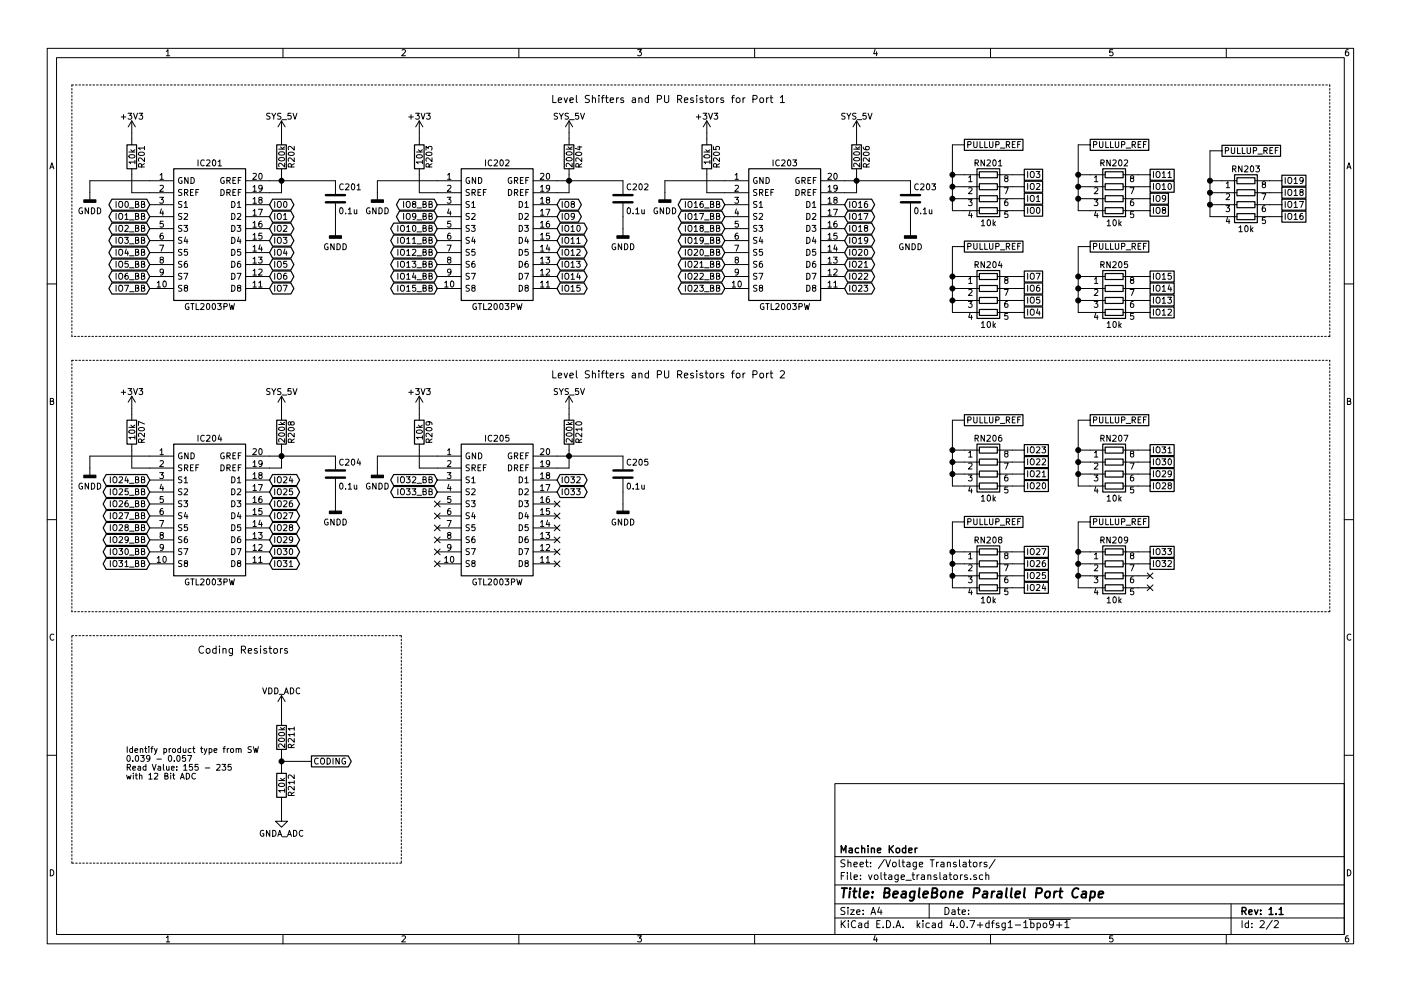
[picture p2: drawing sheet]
EESchema Schematic File Version 2
LIBS:valves
LIBS:power
LIBS:device
LIBS:transistors
LIBS:conn
LIBS:linear
LIBS:regul
LIBS:74xx
LIBS:cmos4000
LIBS:adc-dac
LIBS:memory
LIBS:xilinx
LIBS:microcontrollers
LIBS:dsp
LIBS:microchip
LIBS:analog_switches
LIBS:motorola
LIBS:texas
LIBS:intel
LIBS:audio
LIBS:interface
LIBS:digital-audio
LIBS:philips
LIBS:display
LIBS:cypress
LIBS:siliconi
LIBS:opto
LIBS:atmel
LIBS:contrib
LIBS:GTL2003PW
LIBS:switches
LIBS:bbb-parallel
LIBS:bbb-parallel-cape-cache
EELAYER 25 0
EELAYER END
$Descr A4 11693 8268
encoding utf-8
Sheet 2 2
Title "BeagleBone Parallel Port Cape"
Date ""
Rev "1.1"
Comp "Machine Koder"
Comment1 ""
Comment2 ""
Comment3 ""
Comment4 ""
$EndDescr
$Comp
L GTL2003PW IC201
U 1 1
P 1250 1500
F 0 "IC201" H 1750 1650 50  0000 C CNN
F 1 "GTL2003PW" H 1750 450 50  0000 C CNN
F 2 "GTL2003PW:SOP65P640X110-20N" H 1750 350 50  0001 C CNN
F 3 "http://www.nxp.com/documents/data_sheet/GTL2003.pdf" H 1750 250 50  0001 C CNN
F 4 "568-4232-5-ND" H 1250 1500 60  0001 C CNN "PartNo"
F 5 "NXP USA Inc." H 1250 1500 60  0001 C CNN "Mfg"
F 6 "1" H 1250 1500 60  0001 C CNN "AssemblyVariant"
F 7 "NXP - GTL2003PW - IC, GTL LO-VOLT TRANSLATOR, 20TSSOP" H 1750 150 50  0001 C CNN "Description"
F 8 "RS" H 1750 50  50  0001 C CNN "Supplier_Name"
F 9 "510960" H 1750 -50 50  0001 C CNN "RS Part Number"
F 10 "Nexperia" H 1750 -150 50  0001 C CNN "Manufacturer_Name"
F 11 "GTL2003PW" H 1750 -250 50  0001 C CNN "Manufacturer_Part_Number"
F 12 "1.1" H 2100 -550 50  0001 C CNN "Height"
	1    1250 1500
	1    0    0    -1  
$EndComp
Text GLabel 1250 1700 0    50   BiDi ~ 0
IO0_BB
Text GLabel 2250 1800 2    50   BiDi ~ 0
IO1
$Comp
L +3V3 #PWR041
U 1 1
P 1100 1100
F 0 "#PWR041" H 1100 950 50  0001 C CNN
F 1 "+3V3" H 1100 1240 50  0000 C CNN
F 2 "" H 1100 1100 60  0000 C CNN
F 3 "" H 1100 1100 60  0000 C CNN
	1    1100 1100
	1    0    0    -1  
$EndComp
$Comp
L SYS_5V #PWR042
U 1 1
P 2350 1100
F 0 "#PWR042" H 2350 950 50  0001 C CNN
F 1 "SYS_5V" H 2350 1240 50  0000 C CNN
F 2 "" H 2350 1100 60  0000 C CNN
F 3 "" H 2350 1100 60  0000 C CNN
	1    2350 1100
	1    0    0    -1  
$EndComp
$Comp
L R R201
U 1 1
P 1100 1300
F 0 "R201" V 1180 1300 50  0000 C CNN
F 1 "10k" V 1100 1300 50  0000 C CNN
F 2 "Resistors_SMD:R_0805" V 1030 1300 50  0001 C CNN
F 3 "" H 1100 1300 50  0000 C CNN
F 4 "311-10KARCT-ND" H 1100 1300 60  0001 C CNN "PartNo"
F 5 "Yaego" H 1100 1300 60  0001 C CNN "Mfg"
F 6 "1" H 1100 1300 60  0001 C CNN "AssemblyVariant"
	1    1100 1300
	1    0    0    -1  
$EndComp
$Comp
L C C201
U 1 1
P 2800 1650
F 0 "C201" H 2825 1750 50  0000 L CNN
F 1 "0.1u" H 2825 1550 50  0000 L CNN
F 2 "Capacitors_SMD:C_0805" H 2838 1500 50  0001 C CNN
F 3 "" H 2800 1650 50  0000 C CNN
F 4 "1276-1007-1-ND" H 2800 1650 60  0001 C CNN "PartNo"
F 5 "Samsung Electro-Mechanics" H 2800 1650 60  0001 C CNN "Mfg"
F 6 "1" H 2800 1650 60  0001 C CNN "AssemblyVariant"
	1    2800 1650
	1    0    0    -1  
$EndComp
$Comp
L R R202
U 1 1
P 2350 1300
F 0 "R202" V 2430 1300 50  0000 C CNN
F 1 "200k" V 2350 1300 50  0000 C CNN
F 2 "Resistors_SMD:R_0805" V 2280 1300 50  0001 C CNN
F 3 "" H 2350 1300 50  0000 C CNN
F 4 "311-200KARCT-ND" H 2350 1300 60  0001 C CNN "PartNo"
F 5 "Yaego" H 2350 1300 60  0001 C CNN "Mfg"
F 6 "1" H 2350 1300 60  0001 C CNN "AssemblyVariant"
	1    2350 1300
	1    0    0    -1  
$EndComp
Text GLabel 2250 1900 2    50   BiDi ~ 0
IO2
Text GLabel 2250 2000 2    50   BiDi ~ 0
IO3
Text GLabel 2250 2100 2    50   BiDi ~ 0
IO4
Text GLabel 2250 2200 2    50   BiDi ~ 0
IO5
Text GLabel 2250 2300 2    50   BiDi ~ 0
IO6
Text GLabel 2250 2400 2    50   BiDi ~ 0
IO7
Text GLabel 2250 1700 2    50   BiDi ~ 0
IO0
Text GLabel 1250 1800 0    50   BiDi ~ 0
IO1_BB
Text GLabel 1250 1900 0    50   BiDi ~ 0
IO2_BB
Text GLabel 1250 2000 0    50   BiDi ~ 0
IO3_BB
Text GLabel 1250 2100 0    50   BiDi ~ 0
IO4_BB
Text GLabel 1250 2200 0    50   BiDi ~ 0
IO5_BB
Text GLabel 1250 2300 0    50   BiDi ~ 0
IO6_BB
Text GLabel 1250 2400 0    50   BiDi ~ 0
IO7_BB
$Comp
L GTL2003PW IC202
U 1 1
P 3650 1500
F 0 "IC202" H 4150 1650 50  0000 C CNN
F 1 "GTL2003PW" H 4150 450 50  0000 C CNN
F 2 "GTL2003PW:SOP65P640X110-20N" H 4150 350 50  0001 C CNN
F 3 "http://www.nxp.com/documents/data_sheet/GTL2003.pdf" H 4150 250 50  0001 C CNN
F 4 "568-4232-5-ND" H 3650 1500 60  0001 C CNN "PartNo"
F 5 "NXP USA Inc." H 3650 1500 60  0001 C CNN "Mfg"
F 6 "1" H 3650 1500 60  0001 C CNN "AssemblyVariant"
F 7 "NXP - GTL2003PW - IC, GTL LO-VOLT TRANSLATOR, 20TSSOP" H 4150 150 50  0001 C CNN "Description"
F 8 "RS" H 4150 50  50  0001 C CNN "Supplier_Name"
F 9 "510960" H 4150 -50 50  0001 C CNN "RS Part Number"
F 10 "Nexperia" H 4150 -150 50  0001 C CNN "Manufacturer_Name"
F 11 "GTL2003PW" H 4150 -250 50  0001 C CNN "Manufacturer_Part_Number"
F 12 "1.1" H 4500 -550 50  0001 C CNN "Height"
	1    3650 1500
	1    0    0    -1  
$EndComp
Text GLabel 3650 1700 0    50   BiDi ~ 0
IO8_BB
Text GLabel 4650 1800 2    50   BiDi ~ 0
IO9
$Comp
L +3V3 #PWR043
U 1 1
P 3500 1100
F 0 "#PWR043" H 3500 950 50  0001 C CNN
F 1 "+3V3" H 3500 1240 50  0000 C CNN
F 2 "" H 3500 1100 60  0000 C CNN
F 3 "" H 3500 1100 60  0000 C CNN
	1    3500 1100
	1    0    0    -1  
$EndComp
$Comp
L SYS_5V #PWR044
U 1 1
P 4750 1100
F 0 "#PWR044" H 4750 950 50  0001 C CNN
F 1 "SYS_5V" H 4750 1240 50  0000 C CNN
F 2 "" H 4750 1100 60  0000 C CNN
F 3 "" H 4750 1100 60  0000 C CNN
	1    4750 1100
	1    0    0    -1  
$EndComp
$Comp
L R R203
U 1 1
P 3500 1300
F 0 "R203" V 3580 1300 50  0000 C CNN
F 1 "10k" V 3500 1300 50  0000 C CNN
F 2 "Resistors_SMD:R_0805" V 3430 1300 50  0001 C CNN
F 3 "" H 3500 1300 50  0000 C CNN
F 4 "311-10KARCT-ND" H 3500 1300 60  0001 C CNN "PartNo"
F 5 "Yaego" H 3500 1300 60  0001 C CNN "Mfg"
F 6 "1" H 3500 1300 60  0001 C CNN "AssemblyVariant"
	1    3500 1300
	1    0    0    -1  
$EndComp
$Comp
L C C202
U 1 1
P 5200 1650
F 0 "C202" H 5225 1750 50  0000 L CNN
F 1 "0.1u" H 5225 1550 50  0000 L CNN
F 2 "Capacitors_SMD:C_0805" H 5238 1500 50  0001 C CNN
F 3 "" H 5200 1650 50  0000 C CNN
F 4 "1276-1007-1-ND" H 5200 1650 60  0001 C CNN "PartNo"
F 5 "Samsung Electro-Mechanics" H 5200 1650 60  0001 C CNN "Mfg"
F 6 "1" H 5200 1650 60  0001 C CNN "AssemblyVariant"
	1    5200 1650
	1    0    0    -1  
$EndComp
$Comp
L R R204
U 1 1
P 4750 1300
F 0 "R204" V 4830 1300 50  0000 C CNN
F 1 "200k" V 4750 1300 50  0000 C CNN
F 2 "Resistors_SMD:R_0805" V 4680 1300 50  0001 C CNN
F 3 "" H 4750 1300 50  0000 C CNN
F 4 "311-200KARCT-ND" H 4750 1300 60  0001 C CNN "PartNo"
F 5 "Yaego" H 4750 1300 60  0001 C CNN "Mfg"
F 6 "1" H 4750 1300 60  0001 C CNN "AssemblyVariant"
	1    4750 1300
	1    0    0    -1  
$EndComp
Text GLabel 4650 1900 2    50   BiDi ~ 0
IO10
Text GLabel 4650 2000 2    50   BiDi ~ 0
IO11
Text GLabel 4650 2100 2    50   BiDi ~ 0
IO12
Text GLabel 4650 2200 2    50   BiDi ~ 0
IO13
Text GLabel 4650 2300 2    50   BiDi ~ 0
IO14
Text GLabel 4650 2400 2    50   BiDi ~ 0
IO15
Text GLabel 4650 1700 2    50   BiDi ~ 0
IO8
Text GLabel 3650 1800 0    50   BiDi ~ 0
IO9_BB
Text GLabel 3650 1900 0    50   BiDi ~ 0
IO10_BB
Text GLabel 3650 2000 0    50   BiDi ~ 0
IO11_BB
Text GLabel 3650 2100 0    50   BiDi ~ 0
IO12_BB
Text GLabel 3650 2200 0    50   BiDi ~ 0
IO13_BB
Text GLabel 3650 2300 0    50   BiDi ~ 0
IO14_BB
Text GLabel 3650 2400 0    50   BiDi ~ 0
IO15_BB
$Comp
L GTL2003PW IC203
U 1 1
P 6050 1500
F 0 "IC203" H 6550 1650 50  0000 C CNN
F 1 "GTL2003PW" H 6550 450 50  0000 C CNN
F 2 "GTL2003PW:SOP65P640X110-20N" H 6550 350 50  0001 C CNN
F 3 "http://www.nxp.com/documents/data_sheet/GTL2003.pdf" H 6550 250 50  0001 C CNN
F 4 "568-4232-5-ND" H 6050 1500 60  0001 C CNN "PartNo"
F 5 "NXP USA Inc." H 6050 1500 60  0001 C CNN "Mfg"
F 6 "1" H 6050 1500 60  0001 C CNN "AssemblyVariant"
F 7 "NXP - GTL2003PW - IC, GTL LO-VOLT TRANSLATOR, 20TSSOP" H 6550 150 50  0001 C CNN "Description"
F 8 "RS" H 6550 50  50  0001 C CNN "Supplier_Name"
F 9 "510960" H 6550 -50 50  0001 C CNN "RS Part Number"
F 10 "Nexperia" H 6550 -150 50  0001 C CNN "Manufacturer_Name"
F 11 "GTL2003PW" H 6550 -250 50  0001 C CNN "Manufacturer_Part_Number"
F 12 "1.1" H 6900 -550 50  0001 C CNN "Height"
	1    6050 1500
	1    0    0    -1  
$EndComp
Text GLabel 6050 1700 0    50   BiDi ~ 0
IO16_BB
Text GLabel 7050 1800 2    50   BiDi ~ 0
IO17
$Comp
L +3V3 #PWR045
U 1 1
P 5900 1100
F 0 "#PWR045" H 5900 950 50  0001 C CNN
F 1 "+3V3" H 5900 1240 50  0000 C CNN
F 2 "" H 5900 1100 60  0000 C CNN
F 3 "" H 5900 1100 60  0000 C CNN
	1    5900 1100
	1    0    0    -1  
$EndComp
$Comp
L SYS_5V #PWR046
U 1 1
P 7150 1100
F 0 "#PWR046" H 7150 950 50  0001 C CNN
F 1 "SYS_5V" H 7150 1240 50  0000 C CNN
F 2 "" H 7150 1100 60  0000 C CNN
F 3 "" H 7150 1100 60  0000 C CNN
	1    7150 1100
	1    0    0    -1  
$EndComp
$Comp
L R R205
U 1 1
P 5900 1300
F 0 "R205" V 5980 1300 50  0000 C CNN
F 1 "10k" V 5900 1300 50  0000 C CNN
F 2 "Resistors_SMD:R_0805" V 5830 1300 50  0001 C CNN
F 3 "" H 5900 1300 50  0000 C CNN
F 4 "311-10KARCT-ND" H 5900 1300 60  0001 C CNN "PartNo"
F 5 "Yaego" H 5900 1300 60  0001 C CNN "Mfg"
F 6 "1" H 5900 1300 60  0001 C CNN "AssemblyVariant"
	1    5900 1300
	1    0    0    -1  
$EndComp
$Comp
L C C203
U 1 1
P 7600 1650
F 0 "C203" H 7625 1750 50  0000 L CNN
F 1 "0.1u" H 7625 1550 50  0000 L CNN
F 2 "Capacitors_SMD:C_0805" H 7638 1500 50  0001 C CNN
F 3 "" H 7600 1650 50  0000 C CNN
F 4 "1276-1007-1-ND" H 7600 1650 60  0001 C CNN "PartNo"
F 5 "Samsung Electro-Mechanics" H 7600 1650 60  0001 C CNN "Mfg"
F 6 "1" H 7600 1650 60  0001 C CNN "AssemblyVariant"
	1    7600 1650
	1    0    0    -1  
$EndComp
$Comp
L R R206
U 1 1
P 7150 1300
F 0 "R206" V 7230 1300 50  0000 C CNN
F 1 "200k" V 7150 1300 50  0000 C CNN
F 2 "Resistors_SMD:R_0805" V 7080 1300 50  0001 C CNN
F 3 "" H 7150 1300 50  0000 C CNN
F 4 "311-200KARCT-ND" H 7150 1300 60  0001 C CNN "PartNo"
F 5 "Yaego" H 7150 1300 60  0001 C CNN "Mfg"
F 6 "1" H 7150 1300 60  0001 C CNN "AssemblyVariant"
	1    7150 1300
	1    0    0    -1  
$EndComp
Text GLabel 7050 1900 2    50   BiDi ~ 0
IO18
Text GLabel 7050 2000 2    50   BiDi ~ 0
IO19
Text GLabel 7050 2100 2    50   BiDi ~ 0
IO20
Text GLabel 7050 2200 2    50   BiDi ~ 0
IO21
Text GLabel 7050 2300 2    50   BiDi ~ 0
IO22
Text GLabel 7050 2400 2    50   BiDi ~ 0
IO23
Text GLabel 7050 1700 2    50   BiDi ~ 0
IO16
Text GLabel 6050 1800 0    50   BiDi ~ 0
IO17_BB
Text GLabel 6050 1900 0    50   BiDi ~ 0
IO18_BB
Text GLabel 6050 2000 0    50   BiDi ~ 0
IO19_BB
Text GLabel 6050 2100 0    50   BiDi ~ 0
IO20_BB
Text GLabel 6050 2200 0    50   BiDi ~ 0
IO21_BB
Text GLabel 6050 2300 0    50   BiDi ~ 0
IO22_BB
Text GLabel 6050 2400 0    50   BiDi ~ 0
IO23_BB
$Comp
L GTL2003PW IC204
U 1 1
P 1250 3800
F 0 "IC204" H 1750 3950 50  0000 C CNN
F 1 "GTL2003PW" H 1750 2750 50  0000 C CNN
F 2 "GTL2003PW:SOP65P640X110-20N" H 1750 2650 50  0001 C CNN
F 3 "http://www.nxp.com/documents/data_sheet/GTL2003.pdf" H 1750 2550 50  0001 C CNN
F 4 "568-4232-5-ND" H 1250 3800 60  0001 C CNN "PartNo"
F 5 "NXP USA Inc." H 1250 3800 60  0001 C CNN "Mfg"
F 6 "2" H 1250 3800 60  0001 C CNN "AssemblyVariant"
F 7 "NXP - GTL2003PW - IC, GTL LO-VOLT TRANSLATOR, 20TSSOP" H 1750 2450 50  0001 C CNN "Description"
F 8 "RS" H 1750 2350 50  0001 C CNN "Supplier_Name"
F 9 "510960" H 1750 2250 50  0001 C CNN "RS Part Number"
F 10 "Nexperia" H 1750 2150 50  0001 C CNN "Manufacturer_Name"
F 11 "GTL2003PW" H 1750 2050 50  0001 C CNN "Manufacturer_Part_Number"
F 12 "1.1" H 2100 1750 50  0001 C CNN "Height"
	1    1250 3800
	1    0    0    -1  
$EndComp
Text GLabel 1250 4000 0    50   BiDi ~ 0
IO24_BB
Text GLabel 2250 4100 2    50   BiDi ~ 0
IO25
$Comp
L +3V3 #PWR047
U 1 1
P 1100 3400
F 0 "#PWR047" H 1100 3250 50  0001 C CNN
F 1 "+3V3" H 1100 3540 50  0000 C CNN
F 2 "" H 1100 3400 60  0000 C CNN
F 3 "" H 1100 3400 60  0000 C CNN
	1    1100 3400
	1    0    0    -1  
$EndComp
$Comp
L SYS_5V #PWR048
U 1 1
P 2350 3400
F 0 "#PWR048" H 2350 3250 50  0001 C CNN
F 1 "SYS_5V" H 2350 3540 50  0000 C CNN
F 2 "" H 2350 3400 60  0000 C CNN
F 3 "" H 2350 3400 60  0000 C CNN
	1    2350 3400
	1    0    0    -1  
$EndComp
$Comp
L R R207
U 1 1
P 1100 3600
F 0 "R207" V 1180 3600 50  0000 C CNN
F 1 "10k" V 1100 3600 50  0000 C CNN
F 2 "Resistors_SMD:R_0805" V 1030 3600 50  0001 C CNN
F 3 "" H 1100 3600 50  0000 C CNN
F 4 "311-10KARCT-ND" H 1100 3600 60  0001 C CNN "PartNo"
F 5 "Yaego" H 1100 3600 60  0001 C CNN "Mfg"
F 6 "2" H 1100 3600 60  0001 C CNN "AssemblyVariant"
	1    1100 3600
	1    0    0    -1  
$EndComp
$Comp
L C C204
U 1 1
P 2800 3950
F 0 "C204" H 2825 4050 50  0000 L CNN
F 1 "0.1u" H 2825 3850 50  0000 L CNN
F 2 "Capacitors_SMD:C_0805" H 2838 3800 50  0001 C CNN
F 3 "" H 2800 3950 50  0000 C CNN
F 4 "1276-1007-1-ND" H 2800 3950 60  0001 C CNN "PartNo"
F 5 "Samsung Electro-Mechanics" H 2800 3950 60  0001 C CNN "Mfg"
F 6 "2" H 2800 3950 60  0001 C CNN "AssemblyVariant"
	1    2800 3950
	1    0    0    -1  
$EndComp
$Comp
L R R208
U 1 1
P 2350 3600
F 0 "R208" V 2430 3600 50  0000 C CNN
F 1 "200k" V 2350 3600 50  0000 C CNN
F 2 "Resistors_SMD:R_0805" V 2280 3600 50  0001 C CNN
F 3 "" H 2350 3600 50  0000 C CNN
F 4 "311-200KARCT-ND" H 2350 3600 60  0001 C CNN "PartNo"
F 5 "Yaego" H 2350 3600 60  0001 C CNN "Mfg"
F 6 "2" H 2350 3600 60  0001 C CNN "AssemblyVariant"
	1    2350 3600
	1    0    0    -1  
$EndComp
Text GLabel 2250 4200 2    50   BiDi ~ 0
IO26
Text GLabel 2250 4300 2    50   BiDi ~ 0
IO27
Text GLabel 2250 4400 2    50   BiDi ~ 0
IO28
Text GLabel 2250 4500 2    50   BiDi ~ 0
IO29
Text GLabel 2250 4600 2    50   BiDi ~ 0
IO30
Text GLabel 2250 4700 2    50   BiDi ~ 0
IO31
Text GLabel 2250 4000 2    50   BiDi ~ 0
IO24
Text GLabel 1250 4100 0    50   BiDi ~ 0
IO25_BB
Text GLabel 1250 4200 0    50   BiDi ~ 0
IO26_BB
Text GLabel 1250 4300 0    50   BiDi ~ 0
IO27_BB
Text GLabel 1250 4400 0    50   BiDi ~ 0
IO28_BB
Text GLabel 1250 4500 0    50   BiDi ~ 0
IO29_BB
Text GLabel 1250 4600 0    50   BiDi ~ 0
IO30_BB
Text GLabel 1250 4700 0    50   BiDi ~ 0
IO31_BB
$Comp
L GTL2003PW IC205
U 1 1
P 3650 3800
F 0 "IC205" H 4150 3950 50  0000 C CNN
F 1 "GTL2003PW" H 4150 2750 50  0000 C CNN
F 2 "GTL2003PW:SOP65P640X110-20N" H 4150 2650 50  0001 C CNN
F 3 "http://www.nxp.com/documents/data_sheet/GTL2003.pdf" H 4150 2550 50  0001 C CNN
F 4 "568-4232-5-ND" H 3650 3800 60  0001 C CNN "PartNo"
F 5 "NXP USA Inc." H 3650 3800 60  0001 C CNN "Mfg"
F 6 "2" H 3650 3800 60  0001 C CNN "AssemblyVariant"
F 7 "NXP - GTL2003PW - IC, GTL LO-VOLT TRANSLATOR, 20TSSOP" H 4150 2450 50  0001 C CNN "Description"
F 8 "RS" H 4150 2350 50  0001 C CNN "Supplier_Name"
F 9 "510960" H 4150 2250 50  0001 C CNN "RS Part Number"
F 10 "Nexperia" H 4150 2150 50  0001 C CNN "Manufacturer_Name"
F 11 "GTL2003PW" H 4150 2050 50  0001 C CNN "Manufacturer_Part_Number"
F 12 "1.1" H 4500 1750 50  0001 C CNN "Height"
	1    3650 3800
	1    0    0    -1  
$EndComp
Text GLabel 3650 4000 0    50   BiDi ~ 0
IO32_BB
Text GLabel 4650 4100 2    50   BiDi ~ 0
IO33
$Comp
L +3V3 #PWR049
U 1 1
P 3500 3400
F 0 "#PWR049" H 3500 3250 50  0001 C CNN
F 1 "+3V3" H 3500 3540 50  0000 C CNN
F 2 "" H 3500 3400 60  0000 C CNN
F 3 "" H 3500 3400 60  0000 C CNN
	1    3500 3400
	1    0    0    -1  
$EndComp
$Comp
L SYS_5V #PWR050
U 1 1
P 4750 3400
F 0 "#PWR050" H 4750 3250 50  0001 C CNN
F 1 "SYS_5V" H 4750 3540 50  0000 C CNN
F 2 "" H 4750 3400 60  0000 C CNN
F 3 "" H 4750 3400 60  0000 C CNN
	1    4750 3400
	1    0    0    -1  
$EndComp
$Comp
L R R209
U 1 1
P 3500 3600
F 0 "R209" V 3580 3600 50  0000 C CNN
F 1 "10k" V 3500 3600 50  0000 C CNN
F 2 "Resistors_SMD:R_0805" V 3430 3600 50  0001 C CNN
F 3 "" H 3500 3600 50  0000 C CNN
F 4 "311-10KARCT-ND" H 3500 3600 60  0001 C CNN "PartNo"
F 5 "Yaego" H 3500 3600 60  0001 C CNN "Mfg"
F 6 "2" H 3500 3600 60  0001 C CNN "AssemblyVariant"
	1    3500 3600
	1    0    0    -1  
$EndComp
$Comp
L C C205
U 1 1
P 5200 3950
F 0 "C205" H 5225 4050 50  0000 L CNN
F 1 "0.1u" H 5225 3850 50  0000 L CNN
F 2 "Capacitors_SMD:C_0805" H 5238 3800 50  0001 C CNN
F 3 "" H 5200 3950 50  0000 C CNN
F 4 "1276-1007-1-ND" H 5200 3950 60  0001 C CNN "PartNo"
F 5 "Samsung Electro-Mechanics" H 5200 3950 60  0001 C CNN "Mfg"
F 6 "2" H 5200 3950 60  0001 C CNN "AssemblyVariant"
	1    5200 3950
	1    0    0    -1  
$EndComp
$Comp
L R R210
U 1 1
P 4750 3600
F 0 "R210" V 4830 3600 50  0000 C CNN
F 1 "200k" V 4750 3600 50  0000 C CNN
F 2 "Resistors_SMD:R_0805" V 4680 3600 50  0001 C CNN
F 3 "" H 4750 3600 50  0000 C CNN
F 4 "311-200KARCT-ND" H 4750 3600 60  0001 C CNN "PartNo"
F 5 "Yaego" H 4750 3600 60  0001 C CNN "Mfg"
F 6 "2" H 4750 3600 60  0001 C CNN "AssemblyVariant"
	1    4750 3600
	1    0    0    -1  
$EndComp
Text GLabel 4650 4000 2    50   BiDi ~ 0
IO32
Text GLabel 3650 4100 0    50   BiDi ~ 0
IO33_BB
NoConn ~ 3650 4200
NoConn ~ 3650 4300
NoConn ~ 3650 4400
NoConn ~ 3650 4500
NoConn ~ 3650 4600
NoConn ~ 3650 4700
NoConn ~ 4650 4200
NoConn ~ 4650 4300
NoConn ~ 4650 4400
NoConn ~ 4650 4500
NoConn ~ 4650 4600
NoConn ~ 4650 4700
$Comp
L R_Pack04 RN201
U 1 1
P 8250 1650
F 0 "RN201" V 7950 1650 50  0000 C CNN
F 1 "10k" V 8450 1650 50  0000 C CNN
F 2 "footprint:CAT_CAY16" V 8525 1650 50  0001 C CNN
F 3 "" H 8250 1650 50  0000 C CNN
F 4 "CAT16-103J4LFCT-ND" H 8250 1650 60  0001 C CNN "PartNo"
F 5 "Bourns Inc." H 8250 1650 60  0001 C CNN "Mfg"
F 6 "1" H 8250 1650 60  0001 C CNN "AssemblyVariant"
	1    8250 1650
	0    1    1    0   
$EndComp
Text GLabel 8550 1750 2    50   UnSpc ~ 0
IO0
Text GLabel 8550 1650 2    50   UnSpc ~ 0
IO1
Text GLabel 8550 1550 2    50   UnSpc ~ 0
IO2
Text GLabel 8550 1450 2    50   UnSpc ~ 0
IO3
$Comp
L R_Pack04 RN204
U 1 1
P 8250 2500
F 0 "RN204" V 7950 2500 50  0000 C CNN
F 1 "10k" V 8450 2500 50  0000 C CNN
F 2 "footprint:CAT_CAY16" V 8525 2500 50  0001 C CNN
F 3 "" H 8250 2500 50  0000 C CNN
F 4 "CAT16-103J4LFCT-ND" H 8250 2500 60  0001 C CNN "PartNo"
F 5 "Bourns Inc." H 8250 2500 60  0001 C CNN "Mfg"
F 6 "1" H 8250 2500 60  0001 C CNN "AssemblyVariant"
	1    8250 2500
	0    1    1    0   
$EndComp
Text GLabel 8550 2600 2    50   UnSpc ~ 0
IO4
Text GLabel 8550 2500 2    50   UnSpc ~ 0
IO5
Text GLabel 8550 2400 2    50   UnSpc ~ 0
IO6
Text GLabel 8550 2300 2    50   UnSpc ~ 0
IO7
$Comp
L R_Pack04 RN202
U 1 1
P 9300 1650
F 0 "RN202" V 9000 1650 50  0000 C CNN
F 1 "10k" V 9500 1650 50  0000 C CNN
F 2 "footprint:CAT_CAY16" V 9575 1650 50  0001 C CNN
F 3 "" H 9300 1650 50  0000 C CNN
F 4 "CAT16-103J4LFCT-ND" H 9300 1650 60  0001 C CNN "PartNo"
F 5 "Bourns Inc." H 9300 1650 60  0001 C CNN "Mfg"
F 6 "1" H 9300 1650 60  0001 C CNN "AssemblyVariant"
	1    9300 1650
	0    1    1    0   
$EndComp
Text GLabel 9600 1750 2    50   UnSpc ~ 0
IO8
Text GLabel 9600 1650 2    50   UnSpc ~ 0
IO9
Text GLabel 9600 1550 2    50   UnSpc ~ 0
IO10
Text GLabel 9600 1450 2    50   UnSpc ~ 0
IO11
$Comp
L R_Pack04 RN205
U 1 1
P 9300 2500
F 0 "RN205" V 9000 2500 50  0000 C CNN
F 1 "10k" V 9500 2500 50  0000 C CNN
F 2 "footprint:CAT_CAY16" V 9575 2500 50  0001 C CNN
F 3 "" H 9300 2500 50  0000 C CNN
F 4 "CAT16-103J4LFCT-ND" H 9300 2500 60  0001 C CNN "PartNo"
F 5 "Bourns Inc." H 9300 2500 60  0001 C CNN "Mfg"
F 6 "1" H 9300 2500 60  0001 C CNN "AssemblyVariant"
	1    9300 2500
	0    1    1    0   
$EndComp
Text GLabel 9600 2600 2    50   UnSpc ~ 0
IO12
Text GLabel 9600 2500 2    50   UnSpc ~ 0
IO13
Text GLabel 9600 2400 2    50   UnSpc ~ 0
IO14
Text GLabel 9600 2300 2    50   UnSpc ~ 0
IO15
$Comp
L R_Pack04 RN203
U 1 1
P 10400 1700
F 0 "RN203" V 10100 1700 50  0000 C CNN
F 1 "10k" V 10600 1700 50  0000 C CNN
F 2 "footprint:CAT_CAY16" V 10675 1700 50  0001 C CNN
F 3 "" H 10400 1700 50  0000 C CNN
F 4 "CAT16-103J4LFCT-ND" H 10400 1700 60  0001 C CNN "PartNo"
F 5 "Bourns Inc." H 10400 1700 60  0001 C CNN "Mfg"
F 6 "1" H 10400 1700 60  0001 C CNN "AssemblyVariant"
	1    10400 1700
	0    1    1    0   
$EndComp
Text GLabel 10700 1800 2    50   UnSpc ~ 0
IO16
Text GLabel 10700 1700 2    50   UnSpc ~ 0
IO17
Text GLabel 10700 1600 2    50   UnSpc ~ 0
IO18
Text GLabel 10700 1500 2    50   UnSpc ~ 0
IO19
$Comp
L R_Pack04 RN206
U 1 1
P 8250 3950
F 0 "RN206" V 7950 3950 50  0000 C CNN
F 1 "10k" V 8450 3950 50  0000 C CNN
F 2 "footprint:CAT_CAY16" V 8525 3950 50  0001 C CNN
F 3 "" H 8250 3950 50  0000 C CNN
F 4 "CAT16-103J4LFCT-ND" H 8250 3950 60  0001 C CNN "PartNo"
F 5 "Bourns Inc." H 8250 3950 60  0001 C CNN "Mfg"
F 6 "2" H 8250 3950 60  0001 C CNN "AssemblyVariant"
	1    8250 3950
	0    1    1    0   
$EndComp
Text GLabel 8550 4050 2    50   UnSpc ~ 0
IO20
Text GLabel 8550 3950 2    50   UnSpc ~ 0
IO21
Text GLabel 8550 3850 2    50   UnSpc ~ 0
IO22
Text GLabel 8550 3750 2    50   UnSpc ~ 0
IO23
$Comp
L R_Pack04 RN208
U 1 1
P 8250 4800
F 0 "RN208" V 7950 4800 50  0000 C CNN
F 1 "10k" V 8450 4800 50  0000 C CNN
F 2 "footprint:CAT_CAY16" V 8525 4800 50  0001 C CNN
F 3 "" H 8250 4800 50  0000 C CNN
F 4 "CAT16-103J4LFCT-ND" H 8250 4800 60  0001 C CNN "PartNo"
F 5 "Bourns Inc." H 8250 4800 60  0001 C CNN "Mfg"
F 6 "2" H 8250 4800 60  0001 C CNN "AssemblyVariant"
	1    8250 4800
	0    1    1    0   
$EndComp
Text GLabel 8550 4900 2    50   UnSpc ~ 0
IO24
Text GLabel 8550 4800 2    50   UnSpc ~ 0
IO25
Text GLabel 8550 4700 2    50   UnSpc ~ 0
IO26
Text GLabel 8550 4600 2    50   UnSpc ~ 0
IO27
$Comp
L R_Pack04 RN207
U 1 1
P 9300 3950
F 0 "RN207" V 9000 3950 50  0000 C CNN
F 1 "10k" V 9500 3950 50  0000 C CNN
F 2 "footprint:CAT_CAY16" V 9575 3950 50  0001 C CNN
F 3 "" H 9300 3950 50  0000 C CNN
F 4 "CAT16-103J4LFCT-ND" H 9300 3950 60  0001 C CNN "PartNo"
F 5 "Bourns Inc." H 9300 3950 60  0001 C CNN "Mfg"
F 6 "2" H 9300 3950 60  0001 C CNN "AssemblyVariant"
	1    9300 3950
	0    1    1    0   
$EndComp
Text GLabel 9600 4050 2    50   UnSpc ~ 0
IO28
Text GLabel 9600 3950 2    50   UnSpc ~ 0
IO29
Text GLabel 9600 3850 2    50   UnSpc ~ 0
IO30
Text GLabel 9600 3750 2    50   UnSpc ~ 0
IO31
$Comp
L R_Pack04 RN209
U 1 1
P 9300 4800
F 0 "RN209" V 9000 4800 50  0000 C CNN
F 1 "10k" V 9500 4800 50  0000 C CNN
F 2 "footprint:CAT_CAY16" V 9575 4800 50  0001 C CNN
F 3 "" H 9300 4800 50  0000 C CNN
F 4 "CAT16-103J4LFCT-ND" H 9300 4800 60  0001 C CNN "PartNo"
F 5 "Bourns Inc." H 9300 4800 60  0001 C CNN "Mfg"
F 6 "2" H 9300 4800 60  0001 C CNN "AssemblyVariant"
	1    9300 4800
	0    1    1    0   
$EndComp
Text GLabel 9600 4700 2    50   UnSpc ~ 0
IO32
Text GLabel 9600 4600 2    50   UnSpc ~ 0
IO33
NoConn ~ 9600 4800
NoConn ~ 9600 4900
Text GLabel 8050 1200 2    50   UnSpc ~ 0
PULLUP_REF
$Comp
L GNDD #PWR051
U 1 1
P 750 1600
F 0 "#PWR051" H 750 1350 50  0001 C CNN
F 1 "GNDD" H 750 1450 50  0000 C CNN
F 2 "" H 750 1600 60  0000 C CNN
F 3 "" H 750 1600 60  0000 C CNN
	1    750  1600
	1    0    0    -1  
$EndComp
$Comp
L GNDD #PWR052
U 1 1
P 2800 1900
F 0 "#PWR052" H 2800 1650 50  0001 C CNN
F 1 "GNDD" H 2800 1750 50  0000 C CNN
F 2 "" H 2800 1900 60  0000 C CNN
F 3 "" H 2800 1900 60  0000 C CNN
	1    2800 1900
	1    0    0    -1  
$EndComp
$Comp
L GNDD #PWR053
U 1 1
P 5200 1900
F 0 "#PWR053" H 5200 1650 50  0001 C CNN
F 1 "GNDD" H 5200 1750 50  0000 C CNN
F 2 "" H 5200 1900 60  0000 C CNN
F 3 "" H 5200 1900 60  0000 C CNN
	1    5200 1900
	1    0    0    -1  
$EndComp
$Comp
L GNDD #PWR054
U 1 1
P 7600 1900
F 0 "#PWR054" H 7600 1650 50  0001 C CNN
F 1 "GNDD" H 7600 1750 50  0000 C CNN
F 2 "" H 7600 1900 60  0000 C CNN
F 3 "" H 7600 1900 60  0000 C CNN
	1    7600 1900
	1    0    0    -1  
$EndComp
$Comp
L GNDD #PWR055
U 1 1
P 3150 1600
F 0 "#PWR055" H 3150 1350 50  0001 C CNN
F 1 "GNDD" H 3150 1450 50  0000 C CNN
F 2 "" H 3150 1600 60  0000 C CNN
F 3 "" H 3150 1600 60  0000 C CNN
	1    3150 1600
	1    0    0    -1  
$EndComp
$Comp
L GNDD #PWR056
U 1 1
P 5550 1600
F 0 "#PWR056" H 5550 1350 50  0001 C CNN
F 1 "GNDD" H 5550 1450 50  0000 C CNN
F 2 "" H 5550 1600 60  0000 C CNN
F 3 "" H 5550 1600 60  0000 C CNN
	1    5550 1600
	1    0    0    -1  
$EndComp
$Comp
L GNDD #PWR057
U 1 1
P 750 3900
F 0 "#PWR057" H 750 3650 50  0001 C CNN
F 1 "GNDD" H 750 3750 50  0000 C CNN
F 2 "" H 750 3900 60  0000 C CNN
F 3 "" H 750 3900 60  0000 C CNN
	1    750  3900
	1    0    0    -1  
$EndComp
$Comp
L GNDD #PWR058
U 1 1
P 2800 4200
F 0 "#PWR058" H 2800 3950 50  0001 C CNN
F 1 "GNDD" H 2800 4050 50  0000 C CNN
F 2 "" H 2800 4200 60  0000 C CNN
F 3 "" H 2800 4200 60  0000 C CNN
	1    2800 4200
	1    0    0    -1  
$EndComp
$Comp
L GNDD #PWR059
U 1 1
P 3150 3900
F 0 "#PWR059" H 3150 3650 50  0001 C CNN
F 1 "GNDD" H 3150 3750 50  0000 C CNN
F 2 "" H 3150 3900 60  0000 C CNN
F 3 "" H 3150 3900 60  0000 C CNN
	1    3150 3900
	1    0    0    -1  
$EndComp
$Comp
L GNDD #PWR060
U 1 1
P 5200 4200
F 0 "#PWR060" H 5200 3950 50  0001 C CNN
F 1 "GNDD" H 5200 4050 50  0000 C CNN
F 2 "" H 5200 4200 60  0000 C CNN
F 3 "" H 5200 4200 60  0000 C CNN
	1    5200 4200
	1    0    0    -1  
$EndComp
$Comp
L VDD_ADC #PWR061
U 1 1
P 2350 5900
F 0 "#PWR061" H 2350 5750 50  0001 C CNN
F 1 "VDD_ADC" H 2350 6040 50  0000 C CNN
F 2 "" H 2350 5900 60  0000 C CNN
F 3 "" H 2350 5900 60  0000 C CNN
	1    2350 5900
	1    0    0    -1  
$EndComp
$Comp
L GNDA_ADC #PWR062
U 1 1
P 2350 6800
F 0 "#PWR062" H 2350 6550 50  0001 C CNN
F 1 "GNDA_ADC" H 2350 6650 50  0000 C CNN
F 2 "" H 2350 6800 60  0000 C CNN
F 3 "" H 2350 6800 60  0000 C CNN
	1    2350 6800
	1    0    0    -1  
$EndComp
Text GLabel 2600 6350 2    50   Output ~ 0
CODING
$Comp
L R R211
U 1 1
P 2350 6150
F 0 "R211" V 2430 6150 50  0000 C CNN
F 1 "200k" V 2350 6150 50  0000 C CNN
F 2 "Resistors_SMD:R_0805" V 2280 6150 50  0001 C CNN
F 3 "" H 2350 6150 50  0000 C CNN
F 4 "311-200KARCT-ND" H 2350 6150 60  0001 C CNN "PartNo"
F 5 "Yaego" H 2350 6150 60  0001 C CNN "Mfg"
F 6 "1" H 2350 6150 60  0001 C CNN "AssemblyVariant"
	1    2350 6150
	1    0    0    -1  
$EndComp
$Comp
L R R212
U 1 1
P 2350 6550
F 0 "R212" V 2430 6550 50  0000 C CNN
F 1 "10k" V 2350 6550 50  0000 C CNN
F 2 "Resistors_SMD:R_0805" V 2280 6550 50  0001 C CNN
F 3 "" H 2350 6550 50  0000 C CNN
F 4 "311-10KARCT-ND" H 2350 6550 60  0001 C CNN "PartNo"
F 5 "Yaego" H 2350 6550 60  0001 C CNN "Mfg"
F 6 "1" H 2350 6550 60  0001 C CNN "AssemblyVariant"
	1    2350 6550
	1    0    0    -1  
$EndComp
Text Notes 1050 6500 0    49   ~ 0
Identify product type from SW\n0.039 - 0.057\nRead Value: 155 - 235\nwith 12 Bit ADC
Text Notes 1650 5450 0    60   ~ 0
Coding Resistors
Wire Wire Line
	2350 1600 2250 1600
Wire Wire Line
	1100 1600 1250 1600
Wire Wire Line
	1100 1600 1100 1450
Wire Wire Line
	1100 1150 1100 1100
Wire Wire Line
	1250 1500 750  1500
Wire Wire Line
	750  1500 750  1600
Wire Wire Line
	2250 1500 2800 1500
Wire Wire Line
	2350 1450 2350 1600
Connection ~ 2350 1500
Wire Wire Line
	2800 1800 2800 1900
Wire Wire Line
	2350 1100 2350 1150
Wire Wire Line
	4750 1600 4650 1600
Wire Wire Line
	3500 1600 3650 1600
Wire Wire Line
	3500 1600 3500 1450
Wire Wire Line
	3500 1150 3500 1100
Wire Wire Line
	3650 1500 3150 1500
Wire Wire Line
	3150 1500 3150 1600
Wire Wire Line
	4650 1500 5200 1500
Wire Wire Line
	4750 1450 4750 1600
Connection ~ 4750 1500
Wire Wire Line
	5200 1800 5200 1900
Wire Wire Line
	4750 1100 4750 1150
Wire Wire Line
	7150 1600 7050 1600
Wire Wire Line
	5900 1600 6050 1600
Wire Wire Line
	5900 1600 5900 1450
Wire Wire Line
	5900 1150 5900 1100
Wire Wire Line
	6050 1500 5550 1500
Wire Wire Line
	5550 1500 5550 1600
Wire Wire Line
	7050 1500 7600 1500
Wire Wire Line
	7150 1450 7150 1600
Connection ~ 7150 1500
Wire Wire Line
	7600 1800 7600 1900
Wire Wire Line
	7150 1100 7150 1150
Wire Wire Line
	2350 3900 2250 3900
Wire Wire Line
	1100 3900 1250 3900
Wire Wire Line
	1100 3900 1100 3750
Wire Wire Line
	1100 3450 1100 3400
Wire Wire Line
	1250 3800 750  3800
Wire Wire Line
	750  3800 750  3900
Wire Wire Line
	2250 3800 2800 3800
Wire Wire Line
	2350 3750 2350 3900
Connection ~ 2350 3800
Wire Wire Line
	2800 4100 2800 4200
Wire Wire Line
	2350 3400 2350 3450
Wire Wire Line
	4750 3900 4650 3900
Wire Wire Line
	3500 3900 3650 3900
Wire Wire Line
	3500 3900 3500 3750
Wire Wire Line
	3500 3450 3500 3400
Wire Wire Line
	3650 3800 3150 3800
Wire Wire Line
	3150 3800 3150 3900
Wire Wire Line
	4650 3800 5200 3800
Wire Wire Line
	4750 3750 4750 3900
Connection ~ 4750 3800
Wire Wire Line
	5200 4100 5200 4200
Wire Wire Line
	4750 3400 4750 3450
Wire Wire Line
	8450 1450 8550 1450
Wire Wire Line
	8450 1550 8550 1550
Wire Wire Line
	8450 1650 8550 1650
Wire Wire Line
	8450 1750 8550 1750
Wire Wire Line
	7950 1750 8050 1750
Wire Wire Line
	7950 1200 7950 1750
Wire Wire Line
	8050 1450 7950 1450
Connection ~ 7950 1450
Wire Wire Line
	8050 1550 7950 1550
Connection ~ 7950 1550
Wire Wire Line
	8050 1650 7950 1650
Connection ~ 7950 1650
Wire Wire Line
	8450 2300 8550 2300
Wire Wire Line
	8450 2400 8550 2400
Wire Wire Line
	8450 2500 8550 2500
Wire Wire Line
	8450 2600 8550 2600
Wire Wire Line
	7950 2600 8050 2600
Wire Wire Line
	8050 2300 7950 2300
Connection ~ 7950 2300
Wire Wire Line
	7950 2400 8050 2400
Connection ~ 7950 2400
Wire Wire Line
	7950 2500 8050 2500
Connection ~ 7950 2500
Wire Wire Line
	9500 1450 9600 1450
Wire Wire Line
	9500 1550 9600 1550
Wire Wire Line
	9500 1650 9600 1650
Wire Wire Line
	9500 1750 9600 1750
Wire Wire Line
	9000 1750 9100 1750
Wire Wire Line
	9100 1450 9000 1450
Connection ~ 9000 1450
Wire Wire Line
	9000 1550 9100 1550
Connection ~ 9000 1550
Wire Wire Line
	9000 1650 9100 1650
Connection ~ 9000 1650
Wire Wire Line
	9500 2300 9600 2300
Wire Wire Line
	9500 2400 9600 2400
Wire Wire Line
	9500 2500 9600 2500
Wire Wire Line
	9500 2600 9600 2600
Wire Wire Line
	9000 2600 9100 2600
Wire Wire Line
	9100 2300 9000 2300
Connection ~ 9000 2300
Wire Wire Line
	9000 2400 9100 2400
Connection ~ 9000 2400
Wire Wire Line
	9000 2500 9100 2500
Connection ~ 9000 2500
Wire Wire Line
	10600 1500 10700 1500
Wire Wire Line
	10600 1600 10700 1600
Wire Wire Line
	10600 1700 10700 1700
Wire Wire Line
	10600 1800 10700 1800
Wire Wire Line
	10100 1800 10200 1800
Wire Wire Line
	10200 1500 10100 1500
Connection ~ 10100 1500
Wire Wire Line
	10100 1600 10200 1600
Connection ~ 10100 1600
Wire Wire Line
	10100 1700 10200 1700
Connection ~ 10100 1700
Wire Wire Line
	8450 3750 8550 3750
Wire Wire Line
	8450 3850 8550 3850
Wire Wire Line
	8450 3950 8550 3950
Wire Wire Line
	8450 4050 8550 4050
Wire Wire Line
	7950 4050 8050 4050
Wire Wire Line
	8050 3750 7950 3750
Connection ~ 7950 3750
Wire Wire Line
	7950 3850 8050 3850
Connection ~ 7950 3850
Wire Wire Line
	7950 3950 8050 3950
Connection ~ 7950 3950
Wire Wire Line
	8450 4600 8550 4600
Wire Wire Line
	8450 4700 8550 4700
Wire Wire Line
	8450 4800 8550 4800
Wire Wire Line
	8450 4900 8550 4900
Wire Wire Line
	7950 4900 8050 4900
Wire Wire Line
	8050 4600 7950 4600
Connection ~ 7950 4600
Wire Wire Line
	7950 4700 8050 4700
Connection ~ 7950 4700
Wire Wire Line
	7950 4800 8050 4800
Connection ~ 7950 4800
Wire Wire Line
	9500 3750 9600 3750
Wire Wire Line
	9500 3850 9600 3850
Wire Wire Line
	9500 3950 9600 3950
Wire Wire Line
	9500 4050 9600 4050
Wire Wire Line
	9000 4050 9100 4050
Wire Wire Line
	9100 3750 9000 3750
Connection ~ 9000 3750
Wire Wire Line
	9000 3850 9100 3850
Connection ~ 9000 3850
Wire Wire Line
	9000 3950 9100 3950
Connection ~ 9000 3950
Wire Wire Line
	9500 4600 9600 4600
Wire Wire Line
	9500 4700 9600 4700
Wire Wire Line
	9500 4800 9600 4800
Wire Wire Line
	9500 4900 9600 4900
Wire Wire Line
	9000 4900 9100 4900
Wire Wire Line
	9100 4600 9000 4600
Connection ~ 9000 4600
Wire Wire Line
	9000 4700 9100 4700
Connection ~ 9000 4700
Wire Wire Line
	9000 4800 9100 4800
Connection ~ 9000 4800
Wire Wire Line
	7950 1200 8050 1200
Wire Wire Line
	7950 2050 7950 2600
Wire Wire Line
	7950 2050 8050 2050
Wire Wire Line
	9000 1200 9000 1750
Wire Wire Line
	9000 1200 9100 1200
Wire Wire Line
	10100 1250 10100 1800
Wire Wire Line
	10100 1250 10200 1250
Wire Wire Line
	7950 4350 7950 4900
Wire Wire Line
	7950 4350 8050 4350
Wire Wire Line
	9000 4350 9000 4900
Wire Wire Line
	9000 4350 9100 4350
Wire Wire Line
	9000 2050 9000 2600
Wire Wire Line
	9000 2050 9100 2050
Wire Wire Line
	7950 3500 7950 4050
Wire Wire Line
	7950 3500 8050 3500
Wire Wire Line
	9000 3500 9000 4050
Wire Wire Line
	9000 3500 9100 3500
Wire Wire Line
	2350 5900 2350 6000
Wire Wire Line
	2350 6800 2350 6700
Wire Wire Line
	2350 6300 2350 6400
Wire Wire Line
	2350 6350 2600 6350
Connection ~ 2350 6350
Wire Notes Line
	600  700  11100 700 
Wire Notes Line
	11100 700  11100 2800
Wire Notes Line
	11100 2800 600  2800
Wire Notes Line
	600  2800 600  700 
Wire Notes Line
	600  3000 11100 3000
Wire Notes Line
	11100 3000 11100 5100
Wire Notes Line
	11100 5100 600  5100
Wire Notes Line
	600  5100 600  3000
Wire Notes Line
	600  5300 3350 5300
Wire Notes Line
	3350 5300 3350 7200
Wire Notes Line
	3350 7200 600  7200
Wire Notes Line
	600  7200 600  5300
Text Notes 4600 850  0    60   ~ 0
Level Shifters and PU Resistors for Port 1
Text Notes 4600 3150 0    60   ~ 0
Level Shifters and PU Resistors for Port 2
Text GLabel 9100 1200 2    50   UnSpc ~ 0
PULLUP_REF
Text GLabel 10200 1250 2    50   UnSpc ~ 0
PULLUP_REF
Text GLabel 8050 2050 2    50   UnSpc ~ 0
PULLUP_REF
Text GLabel 9100 2050 2    50   UnSpc ~ 0
PULLUP_REF
Text GLabel 8050 3500 2    50   UnSpc ~ 0
PULLUP_REF
Text GLabel 9100 3500 2    50   UnSpc ~ 0
PULLUP_REF
Text GLabel 9100 4350 2    50   UnSpc ~ 0
PULLUP_REF
Text GLabel 8050 4350 2    50   UnSpc ~ 0
PULLUP_REF
$EndSCHEMATC
